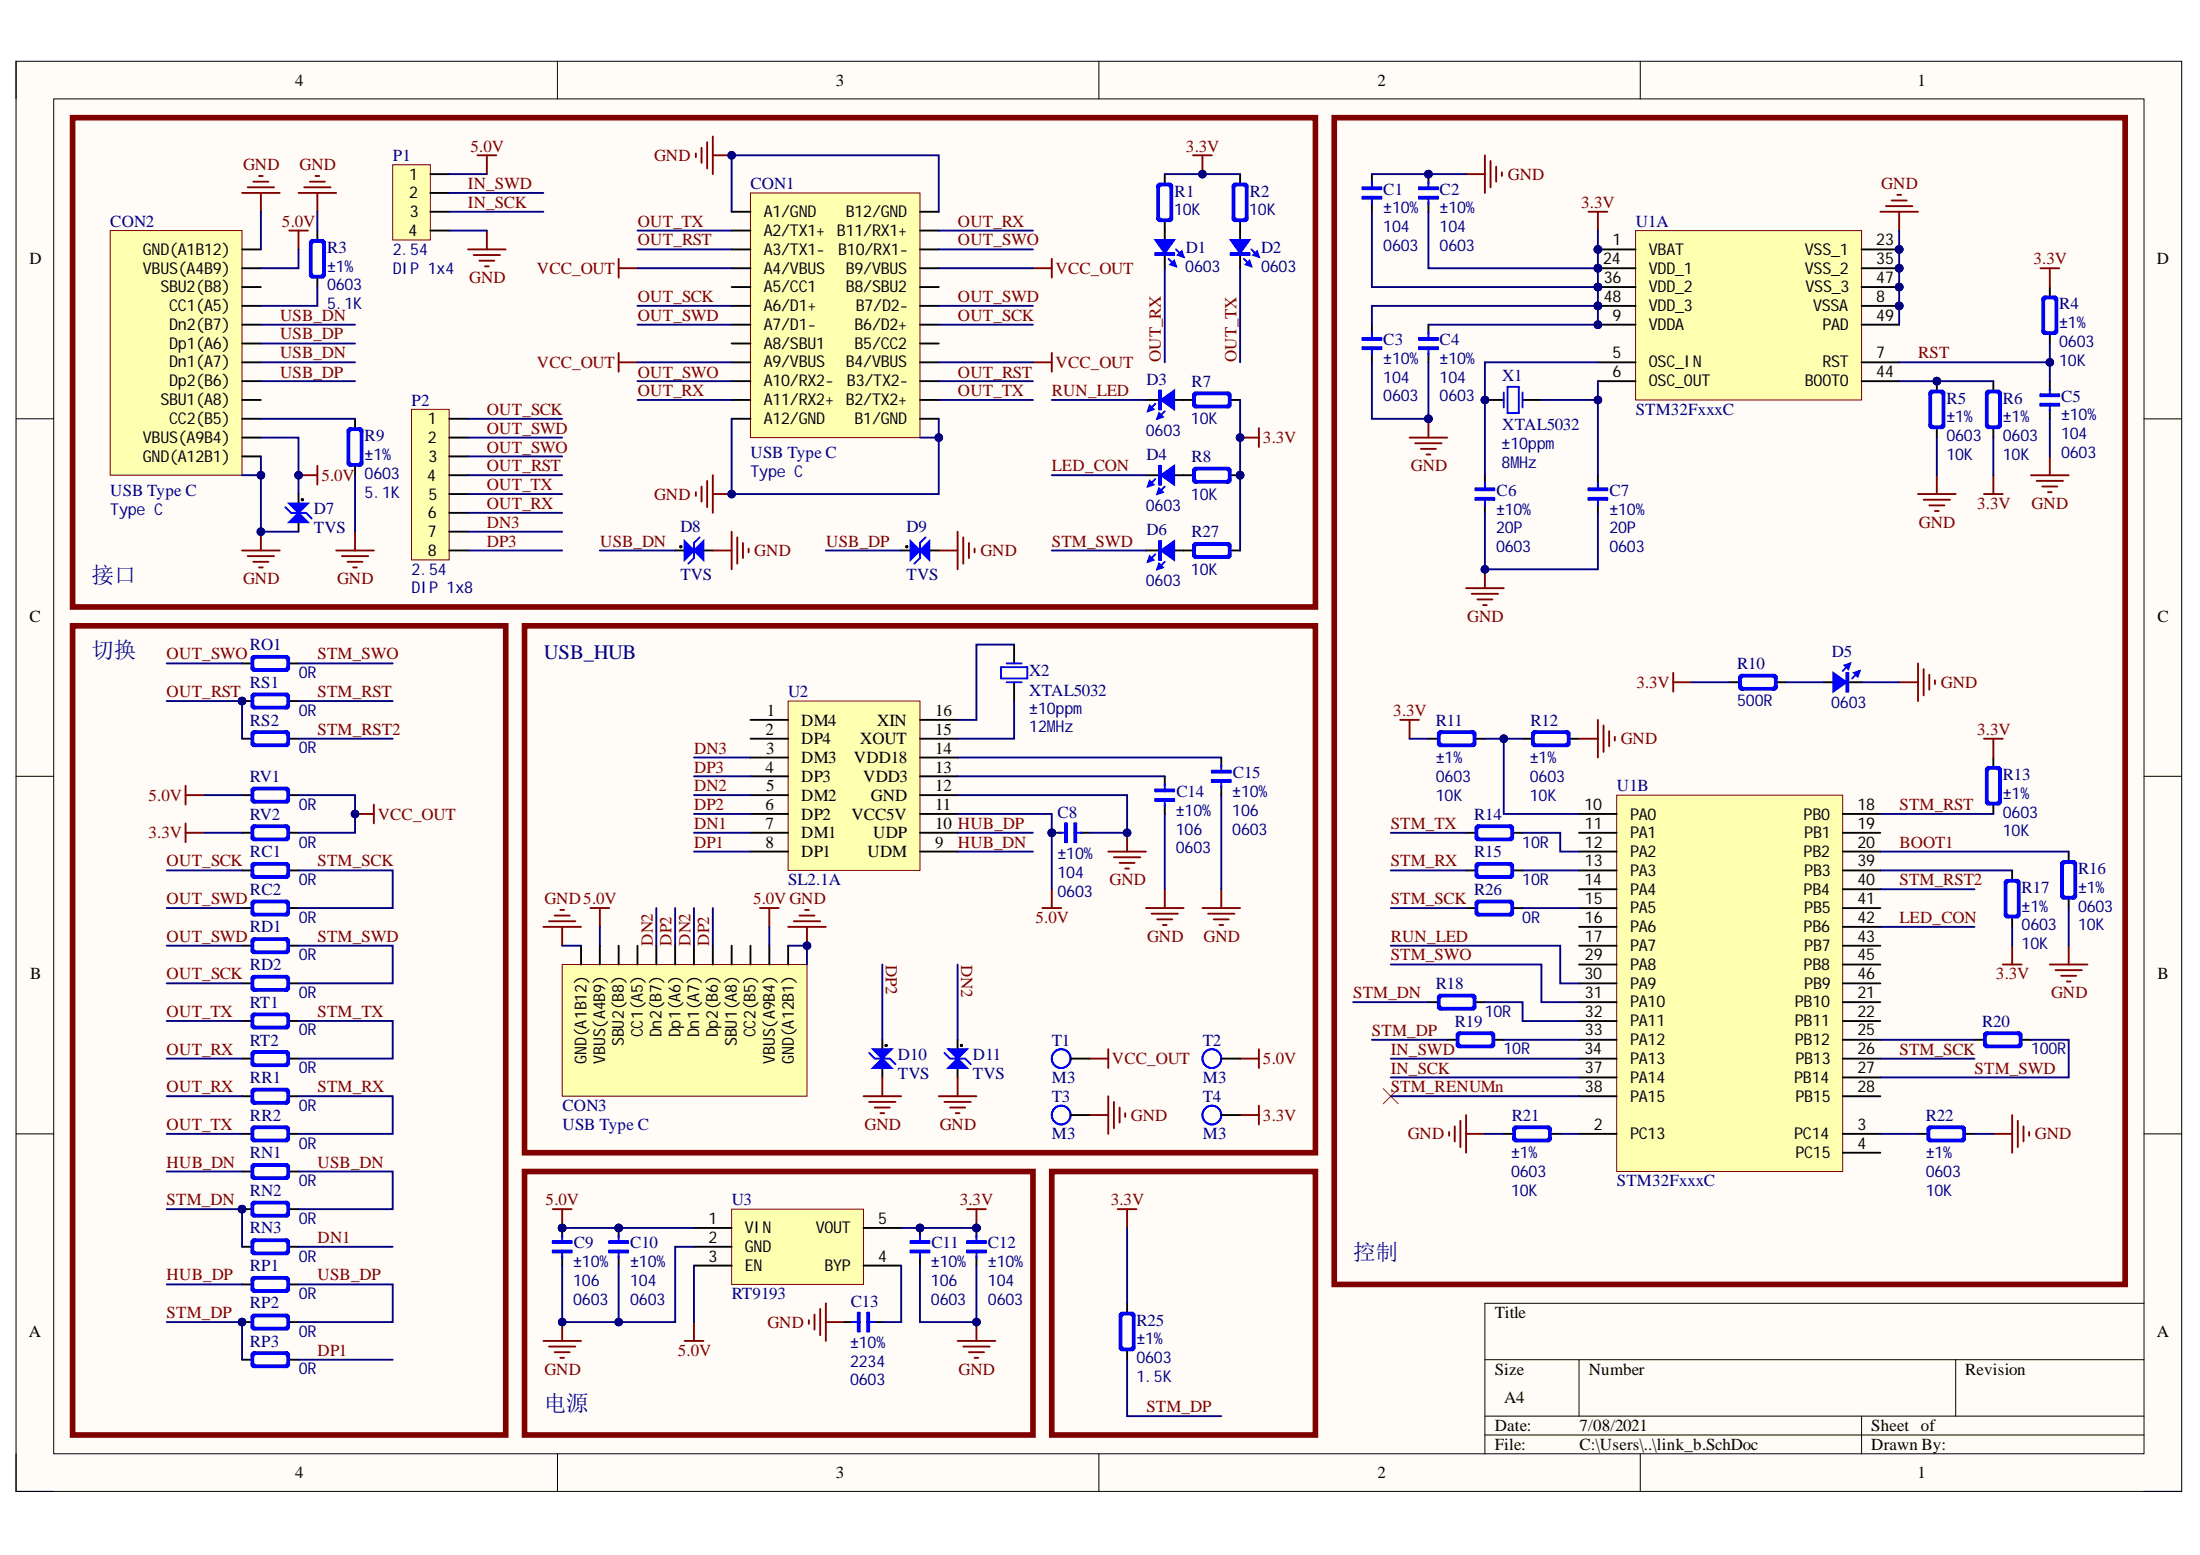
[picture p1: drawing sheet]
# Altium project link_b.PrjPcb
1 sheet, 84 parts. Net scope: global (net labels, ports and power ports of the same name join across sheets).
Board file: link_b.PcbDoc

## Sheet link_b.SchDoc
size A4

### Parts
C1  value 104  Note: ±10%  Type: 0603  [CAP_0603]  (hidden comment: C0603)
C2  value 104  Note: ±10%  Type: 0603  [CAP_0603]  (hidden comment: C0603)
C3  value 104  Note: ±10%  Type: 0603  [CAP_0603]  (hidden comment: C0603)
C4  value 104  Note: ±10%  Type: 0603  [CAP_0603]  (hidden comment: C0603)
C5  value 104  Note: ±10%  Type: 0603  [CAP_0603]  (hidden comment: C0603)
C6  value 20P  Note: ±10%  Type: 0603  [CAP_0603]  (hidden comment: C0603)
C7  value 20P  Note: ±10%  Type: 0603  [CAP_0603]  (hidden comment: C0603)
C8  value 104  Note: ±10%  Type: 0603  [CAP_0603]  (hidden comment: C0603)
C9  value 106  Note: ±10%  Type: 0603  [CAP_0603]  (hidden comment: C0603)
C10  value 104  Note: ±10%  Type: 0603  [CAP_0603]  (hidden comment: C0603)
C11  value 106  Note: ±10%  Type: 0603  [CAP_0603]  (hidden comment: C0603)
C12  value 104  Note: ±10%  Type: 0603  [CAP_0603]  (hidden comment: C0603)
C13  value 2234  Note: ±10%  Type: 0603  [CAP_0603]  (hidden comment: C0603)
C14  value 106  Note: ±10%  Type: 0603  [CAP_0603]  (hidden comment: C0603)
C15  value 106  Note: ±10%  Type: 0603  [CAP_0603]  (hidden comment: C0603)
CON1  USB Type C  value Type C  [USB_TypeC_SMD_24P]
CON2  USB Type C  value Type C  [USB_TypeC_SMD_16P]
CON3  USB Type C  [USB_TypeC_SMD_16P]
D1  Type: 0603  [LED_0603_RED]  (hidden comment: D0603)
D2  Type: 0603  [LED_0603_RED]  (hidden comment: D0603)
D3  Type: 0603  [LED_0603_RED]  (hidden comment: D0603)
D4  Type: 0603  [LED_0603_RED]  (hidden comment: D0603)
D5  Type: 0603  [LED_0603_RED]  (hidden comment: D0603)
D6  Type: 0603  [LED_0603_RED]  (hidden comment: D0603)
D7  TVS  [LED_0603_YELLOW]
D8  TVS  [LED_0603_YELLOW]
D9  TVS  [LED_0603_YELLOW]
D10  TVS  [LED_0603_YELLOW]
D11  TVS  [LED_0603_YELLOW]
P1  value 2.54  Type: DIP 1x4  [HDR1x4_TOP]  (hidden comment: HDR1x4)
P2  value 2.54  Type: DIP 1x8  [HDR1x8_TOP]  (hidden comment: HDR1x8)
R1  value 10K  [RES_0603]  (hidden comment: R0603)
R2  value 10K  [RES_0603]  (hidden comment: R0603)
R3  value 5.1K  Note: ±1%  Type: 0603  [RES_0603]  (hidden comment: R0603)
R4  value 10K  Note: ±1%  Type: 0603  [RES_0603]  (hidden comment: R0603)
R5  value 10K  Note: ±1%  Type: 0603  [RES_0603]  (hidden comment: R0603)
R6  value 10K  Note: ±1%  Type: 0603  [RES_0603]  (hidden comment: R0603)
R7  value 10K  [RES_0603]  (hidden comment: R0603)
R8  value 10K  [RES_0603]  (hidden comment: R0603)
R9  value 5.1K  Note: ±1%  Type: 0603  [RES_0603]  (hidden comment: R0603)
R10  value 500R  [RES_0603]  (hidden comment: R0603)
R11  value 10K  Note: ±1%  Type: 0603  [RES_0603]  (hidden comment: R0603)
R12  value 10K  Note: ±1%  Type: 0603  [RES_0603]  (hidden comment: R0603)
R13  value 10K  Note: ±1%  Type: 0603  [RES_0603]  (hidden comment: R0603)
R14  value 10R  [RES_0603]  (hidden comment: R0603)
R15  value 10R  [RES_0603]  (hidden comment: R0603)
R16  value 10K  Note: ±1%  Type: 0603  [RES_0603]  (hidden comment: R0603)
R17  value 10K  Note: ±1%  Type: 0603  [RES_0603]  (hidden comment: R0603)
R18  value 10R  [RES_0603]  (hidden comment: R0603)
R19  value 10R  [RES_0603]  (hidden comment: R0603)
R20  value 100R  [RES_0603]  (hidden comment: R0603)
R21  value 10K  Note: ±1%  Type: 0603  [RES_0603]  (hidden comment: R0603)
R22  value 10K  Note: ±1%  Type: 0603  [RES_0603]  (hidden comment: R0603)
R25  value 1.5K  Note: ±1%  Type: 0603  [RES_0603]  (hidden comment: R0603)
R26  value 0R  [RES_0603]  (hidden comment: R0603)
R27  value 10K  [RES_0603]  (hidden comment: R0603)
RC1  value 0R  [RES_0603]  (hidden comment: R0603)
RC2  value 0R  [RES_0603]  (hidden comment: R0603)
RD1  value 0R  [RES_0603]  (hidden comment: R0603)
RD2  value 0R  [RES_0603]  (hidden comment: R0603)
RN1  value 0R  [RES_0603]  (hidden comment: R0603)
RN2  value 0R  [RES_0603]  (hidden comment: R0603)
RN3  value 0R  [RES_0603]  (hidden comment: R0603)
RO1  value 0R  [RES_0603]  (hidden comment: R0603)
RP1  value 0R  [RES_0603]  (hidden comment: R0603)
RP2  value 0R  [RES_0603]  (hidden comment: R0603)
RP3  value 0R  [RES_0603]  (hidden comment: R0603)
RR1  value 0R  [RES_0603]  (hidden comment: R0603)
RR2  value 0R  [RES_0603]  (hidden comment: R0603)
RS1  value 0R  [RES_0603]  (hidden comment: R0603)
RS2  value 0R  [RES_0603]  (hidden comment: R0603)
RT1  value 0R  [RES_0603]  (hidden comment: R0603)
RT2  value 0R  [RES_0603]  (hidden comment: R0603)
RV1  value 0R  [RES_0603]  (hidden comment: R0603)
RV2  value 0R  [RES_0603]  (hidden comment: R0603)
T1  M3  [M3]
T2  M3  [M3]
T3  M3  [M3]
T4  M3  [M3]
U1  STM32FxxxC  [LQFP_QNF_48]  (parts A,B of 2)
U2  SL2.1A  [SOP16]
U3  RT9193  [SOT23-5]
X1  XTAL5032  value 8MHz  Specification: ±10ppm  [XT_5032_2]
X2  XTAL5032  value 12MHz  Specification: ±10ppm  [XT_5032_2]

### Blocks framed on the sheet
接口: CON1 CON2 D1-D4 D6-D9 P1 P2 R1-R3 R7-R9 R27
控制: C1-C7 D5 R4-R6 R10-R22 R26 U1 X1
切换: RC1 RC2 RD1 RD2 RN1-RN3 RO1 RP1-RP3 RR1 RR2 RS1 RS2 RT1 RT2 RV1 RV2
USB_HUB: C8 C14 C15 CON3 D10 D11 T1-T4 U2 X2
电源: C9-C13 U3

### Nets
3.3V: C1.1 C2.1 C3.2 C4.2 C11.2 C12.2 R1.1 R2.1 R4.2 R6.1 R7.1 R8.1 R10.1 R11.2 R13.2 R17.2 R25.2 R27.1 RV2.2 T4.1 U1.1(VBAT) U1.9(VDDA) U1.24(VDD_1) U1.36(VDD_2) U1.48(VDD_3) U3.5(VOUT)
5.0V: C8.2 C9.2 C10.2 CON2.A4B9(VBUS(A4B9)) CON2.A9B4(VBUS(A9B4)) CON3.A4B9(VBUS(A4B9)) CON3.A9B4(VBUS(A9B4)) D7.1(A) P1.1 RV1.2 T2.1 U2.11(VCC5V) U3.1(VIN) U3.3(EN)
GND: C1.2 C2.2 C3.1 C4.1 C5.1 C6.1 C7.1 C8.1 C9.1 C10.1 C11.1 C12.1 C13.1 C14.2 C15.2 CON1.0(SH) CON1.A1(A1/GND) CON1.A12(A12/GND) CON1.B1(B1/GND) CON1.B12(B12/GND) CON2.0(SH) CON2.A1B12(GND(A1B12)) CON2.A12B1(GND(A12B1)) CON3.0(SH) CON3.A1B12(GND(A1B12)) CON3.A12B1(GND(A12B1)) D5.2(K) D7.2(K) D8.2(K) D9.2(K) D10.2(K) D11.2(K) P1.4 R3.2 R5.1 R9.1 R12.1 R16.2 R21.1 R22.2 T3.1 U1.8(VSSA) U1.23(VSS_1) U1.35(VSS_2) U1.47(VSS_3) U1.49(PAD) U2.12(GND) U3.2(GND)
VCC_OUT: CON1.A4(A4/VBUS) CON1.A9(A9/VBUS) CON1.B4(B4/VBUS) CON1.B9(B9/VBUS) RV1.1 RV2.1 T1.1
BOOT1: R16.1 U1.20(PB2)
DN1: RN3.1 U2.7(DM1)
DN2: CON3.A7(Dn1(A7)) CON3.B7(Dn2(B7)) D11.1(A) U2.5(DM2)
DN3: P2.7 U2.3(DM3)
DP1: RP3.1 U2.8(DP1)
DP2: CON3.A6(Dp1(A6)) CON3.B6(Dp2(B6)) D10.1(A) U2.6(DP2)
DP3: P2.8 U2.4(DP3)
HUB_DN: RN1.2 U2.9(UDM)
HUB_DP: RP1.2 U2.10(UDP)
IN_SCK: P1.3 U1.37(PA14)
IN_SWD: P1.2 U1.34(PA13)
LED_CON: D4.2(K) U1.42(PB6)
OUT_RST: CON1.A3(A3/TX1-) CON1.B3(B3/TX2-) P2.4 RS1.2 RS2.2
OUT_RX: CON1.A11(A11/RX2+) CON1.B11(B11/RX1+) D1.2(K) P2.6 RR1.2 RT2.2
OUT_SCK: CON1.A6(A6/D1+) CON1.B6(B6/D2+) P2.1 RC1.2 RD2.2
OUT_SWD: CON1.A7(A7/D1-) CON1.B7(B7/D2-) P2.2 RC2.2 RD1.2
OUT_SWO: CON1.A10(A10/RX2-) CON1.B10(B10/RX1-) P2.3 RO1.2
OUT_TX: CON1.A2(A2/TX1+) CON1.B2(B2/TX2+) D2.2(K) P2.5 RR2.2 RT1.2
RST: C5.2 R4.1 U1.7(RST)
RUN_LED: D3.2(K) U1.30(PA9)
STM_DN: R18.2 RN2.2 RN3.2
STM_DP: R19.2 R25.1 RP2.2 RP3.2
STM_RENUMn: U1.38(PA15)
STM_RST: R13.1 RS1.1 U1.18(PB0)
STM_RST2: RS2.1 U1.40(PB4)
STM_RX: R15.2 RR1.1 RR2.1
STM_SCK: R26.2 RC1.1 RC2.1 U1.26(PB13)
STM_SWD: D6.2(K) R20.1 RD1.1 RD2.1 U1.27(PB14)
STM_SWO: RO1.1 U1.31(PA10)
STM_TX: R14.2 RT1.1 RT2.1
USB_DN: CON2.A7(Dn1(A7)) CON2.B7(Dn2(B7)) D8.1(A) RN1.1 RN2.1
USB_DP: CON2.A6(Dp1(A6)) CON2.B6(Dp2(B6)) D9.1(A) RP1.1 RP2.1
NetC6_2: C6.2 U1.5(OSC_IN) X1.1(OSC1)
NetC7_2: C7.2 U1.6(OSC_OUT) X1.2(OSC2)
NetC13_2: C13.2 U3.4(BYP)
NetC14_1: C14.1 U2.13(VDD3)
NetC15_1: C15.1 U2.14(VDD18)
NetCON2_A5: CON2.A5(CC1(A5)) R3.1
NetCON2_B5: CON2.B5(CC2(B5)) R9.2
NetD1_1: D1.1(A) R1.2
NetD2_1: D2.1(A) R2.2
NetD3_1: D3.1(A) R7.2
NetD4_1: D4.1(A) R8.2
NetD5_1: D5.1(A) R10.2
NetD6_1: D6.1(A) R27.2
NetR5_2: R5.2 R6.2 U1.44(BOOT0)
NetR11_1: R11.1 R12.2 U1.10(PA0)
NetR14_1: R14.1 U1.12(PA2)
NetR15_1: R15.1 U1.13(PA3)
NetR17_1: R17.1 U1.39(PB3)
NetR18_1: R18.1 U1.32(PA11)
NetR19_1: R19.1 U1.33(PA12)
NetR20_2: R20.2 U1.25(PB12)
NetR21_2: R21.2 U1.2(PC13)
NetR22_1: R22.1 U1.3(PC14)
NetR26_1: R26.1 U1.15(PA5)
NetU2_15: U2.15(XOUT) X2.1(OSC1)
NetU2_16: U2.16(XIN) X2.2(OSC2)

Not connected (* = marked no-connect by the designer): CON1 A5(A5/CC1) A8(A8/SBU1) B5(B5/CC2) B8(B8/SBU2); CON2 A8(SBU1(A8)) B8(SBU2(B8)); CON3 A5(CC1(A5)) A8(SBU1(A8)) B5(CC2(B5)) B8(SBU2(B8)); U1 4(PC15) 11(PA1) 14(PA4) 16(PA6) 17(PA7) 19(PB1) 21(PB10) 22(PB11) 28(PB15) 29(PA8) 41(PB5) 43(PB7) 45(PB8) 46(PB9); U2 1(DM4) 2(DP4)
